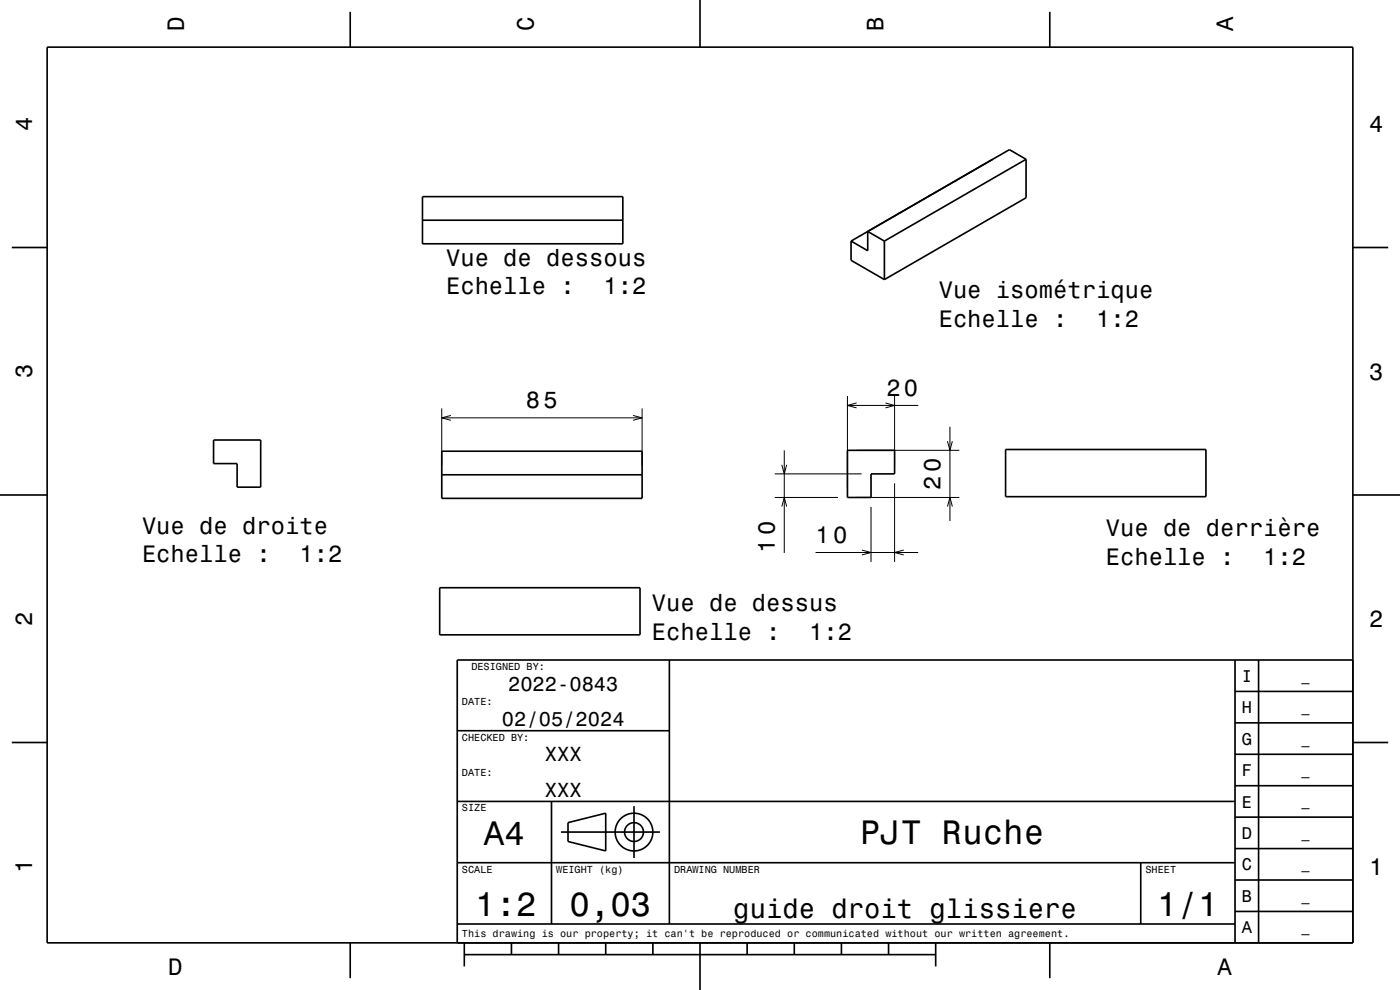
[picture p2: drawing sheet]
<svg xmlns="http://www.w3.org/2000/svg" width="297mm" height="210mm" viewBox="0 0 297 210" stroke-linecap="round" stroke-linejoin="round" font-family="sans-serif">
<g fill="none" stroke="#000" stroke-width=".21">
<path d="M93.7 86.6v12.1M93.7 88.6h42.5M95.6 88.1l-1.9 .5 1.9 .6M134.3 88.1l1.9 .5-1.9 .6M136.2 86.6v12.1M165.9 98.6l.5 1.9 .5-1.9M166.4 95.5v21.8M179.8 84v19.5M179.8 86h15M181.7 85.5l-1.9 .5 1.9 .5M181.8 95.5h21.7M187.8 85.5l2 .5-2 .5"/>
<path d="M189.8 84v14.5M201 93.6l.5 1.9 .5-1.9M201.5 90.5v20M164.4 105.5h13.4M164.4 100.5h18.4M165.9 107.5l.5-2 .5 2M173 117.2h21.8M181.8 105.5h21.7M182.8 116.7l2 .5-2 .5M184.8 107.5v11.7M189.8 102.5v16.7M191.7 116.7l-1.9 .5 1.9 .5"/>
<path d="M201 107.5l.5-2 .5 2"/>
</g>
<g fill="none" stroke="#000" stroke-width=".35">
<path d="M10 10h277v190h-277zM74.3 2.5v7.5M148.5 0v10M222.7 2.5v7.5M210.6 33.8l-30.1 17.3M217.7 33.8l-3.6-2.1-30 17.4M217.7 33.8v8.2l-30.1 17.3M217.7 33.8l-30.1 17.3M2.5 52.5h7.5M89.6 41.7h42.5v10h-42.5zM89.6 46.7h42.5M180.5 51.1v4.1l7.1 4.1"/>
<path d="M184.1 49.1v4.1l-3.6-2.1M184.1 49.1l3.5 2M187.6 51.1v8.2M287 52.5h7.5M45.3 93.3h10v10h-5v-5h-5zM93.7 95.7h42.5v10h-42.5zM179.8 95.5h10v5h-5v5h-5zM213.3 95.4h42.5v10h-42.5zM0 105h10M93.7 100.7h42.5M287 105h10M93.3 124.7h42.5v10h-42.5z"/>
<path d="M142 140v56M262 140v60M267 140v60M287 140h-190v60M2.5 157.5h7.5M97 155h45M262 153.3h25M262 146.7h25M287 157.5h7.5M97 170h165M117 170v26M119 176.5h21"/>
<path d="M120.5 174.5l8-2v8l-8-2zM134.5 171v11M262 173.3h25M262 166.7h25M262 160h25M97 196h165M97 183h165M242 183v13M262 193.3h25M262 186.7h25M262 180h25M74.3 200v7.5"/>
<path d="M98.5 202.5h100M98.5 200v5M108.5 200v2.5M118.5 200v2.5M128.5 200v2.5M138.5 200v2.5M148.5 200v10M158.5 200v2.5M168.5 200v2.5M178.5 200v2.5M188.5 200v2.5M198.5 200v5"/>
<path d="M222.7 200v7.5"/>
<circle cx="134.5" cy="176.5" r="2"/>
<circle cx="134.5" cy="176.5" r="4"/>
</g>
<g font-size="7.2">
<text x="102.7" y="179.3">A4</text>
<text x="182.5" y="179.1">PJT Ruche</text>
<text x="100.8" y="194.3">1:2</text>
<text x="120.8" y="194.3">0,03</text>
<text x="245.5" y="194.3">1/1</text>
</g>
<text font-size="5.8" x="155.6" y="194.6">guide droit glissiere</text>
<g font-size="5">
<text x="39" y="6.5" transform="rotate(-90 39 6.5)">D</text>
<text x="113.2" y="6.5" transform="rotate(-90 113.2 6.5)">C</text>
<text x="187.4" y="6.5" transform="rotate(-90 187.4 6.5)">B</text>
<text x="261.6" y="6.5" transform="rotate(-90 261.6 6.5)">A</text>
<text x="6.8" y="27.8" transform="rotate(-90 6.8 27.8)">4</text>
<text x="290.5" y="28.1">4</text>
<text x="94.6" y="56.4">Vue de dessous</text>
<text x="94.6" y="62.4">Echelle :</text>
<text x="128" y="62.4">1:2</text>
<text x="199.1" y="63.3">Vue isométrique</text>
<text x="199.1" y="69.3">Echelle :</text>
<text x="232.5" y="69.3">1:2</text>
<text x="6.8" y="80.3" transform="rotate(-90 6.8 80.3)">3</text>
<text x="290.5" y="80.6">3</text>
<text x="111.6" y="86.6">85</text>
<text x="188" y="84">20</text>
<text x="199.5" y="103.9" transform="rotate(-90 199.5 103.9)">20</text>
<text x="30.1" y="113.2">Vue de droite</text>
<text x="234.6" y="113.7">Vue de derrière</text>
<text x="30.1" y="119.2">Echelle :</text>
<text x="63.5" y="119.2">1:2</text>
<text x="164.4" y="117.3" transform="rotate(-90 164.4 117.3)">10</text>
<text x="173" y="115.2">10</text>
<text x="234.6" y="119.8">Echelle :</text>
<text x="268" y="119.8">1:2</text>
<text x="138.3" y="129.7">Vue de dessus</text>
<text x="6.8" y="132.8" transform="rotate(-90 6.8 132.8)">2</text>
<text x="138.3" y="135.7">Echelle :</text>
<text x="171.7" y="135.7">1:2</text>
<text x="290.5" y="133.1">2</text>
<text x="6.8" y="185.3" transform="rotate(-90 6.8 185.3)">1</text>
<text x="290.5" y="185.6">1</text>
<text x="35.7" y="206.8">D</text>
<text x="258.3" y="206.8">A</text>
</g>
<g font-size="4.3">
<text x="107.8" y="146.5">2022-0843</text>
<text x="106.5" y="154">02/05/2024</text>
<text x="115.6" y="161.5">XXX</text>
<text x="115.6" y="169">XXX</text>
</g>
<g font-size="3.6">
<text x="263.4" y="144.6">I</text>
<text x="263.4" y="151.3">H</text>
<text x="263.4" y="158">G</text>
<text x="263.4" y="164.6">F</text>
<text x="263.4" y="171.3">E</text>
<text x="263.4" y="178">D</text>
<text x="263.4" y="184.6">C</text>
<text x="263.4" y="191.3">B</text>
<text x="263.4" y="198">A</text>
</g>
<g font-size="2.9">
<text x="276.1" y="144.4">_</text>
<text x="276.1" y="151">_</text>
<text x="276.1" y="157.7">_</text>
<text x="276.1" y="164.4">_</text>
<text x="276.1" y="171">_</text>
<text x="276.1" y="177.7">_</text>
<text x="276.1" y="184.4">_</text>
<text x="276.1" y="191.1">_</text>
<text x="276.1" y="197.7">_</text>
</g>
<g font-size="2.2">
<text x="100" y="142.1">DESIGNED BY:</text>
<text x="98" y="149.6">DATE:</text>
<text x="98" y="157.1">CHECKED BY:</text>
<text x="98" y="164.6">DATE:</text>
<text x="98" y="172.1">SIZE</text>
<text x="98" y="185.1">SCALE</text>
<text x="118" y="185.1">WEIGHT (kg)</text>
<text x="143" y="185.1">DRAWING NUMBER</text>
<text x="243" y="185.1">SHEET</text>
<text x="98" y="198.8">This drawing is our property; it can't be reproduced or communicated without our written agreement.</text>
</g>
</svg>
